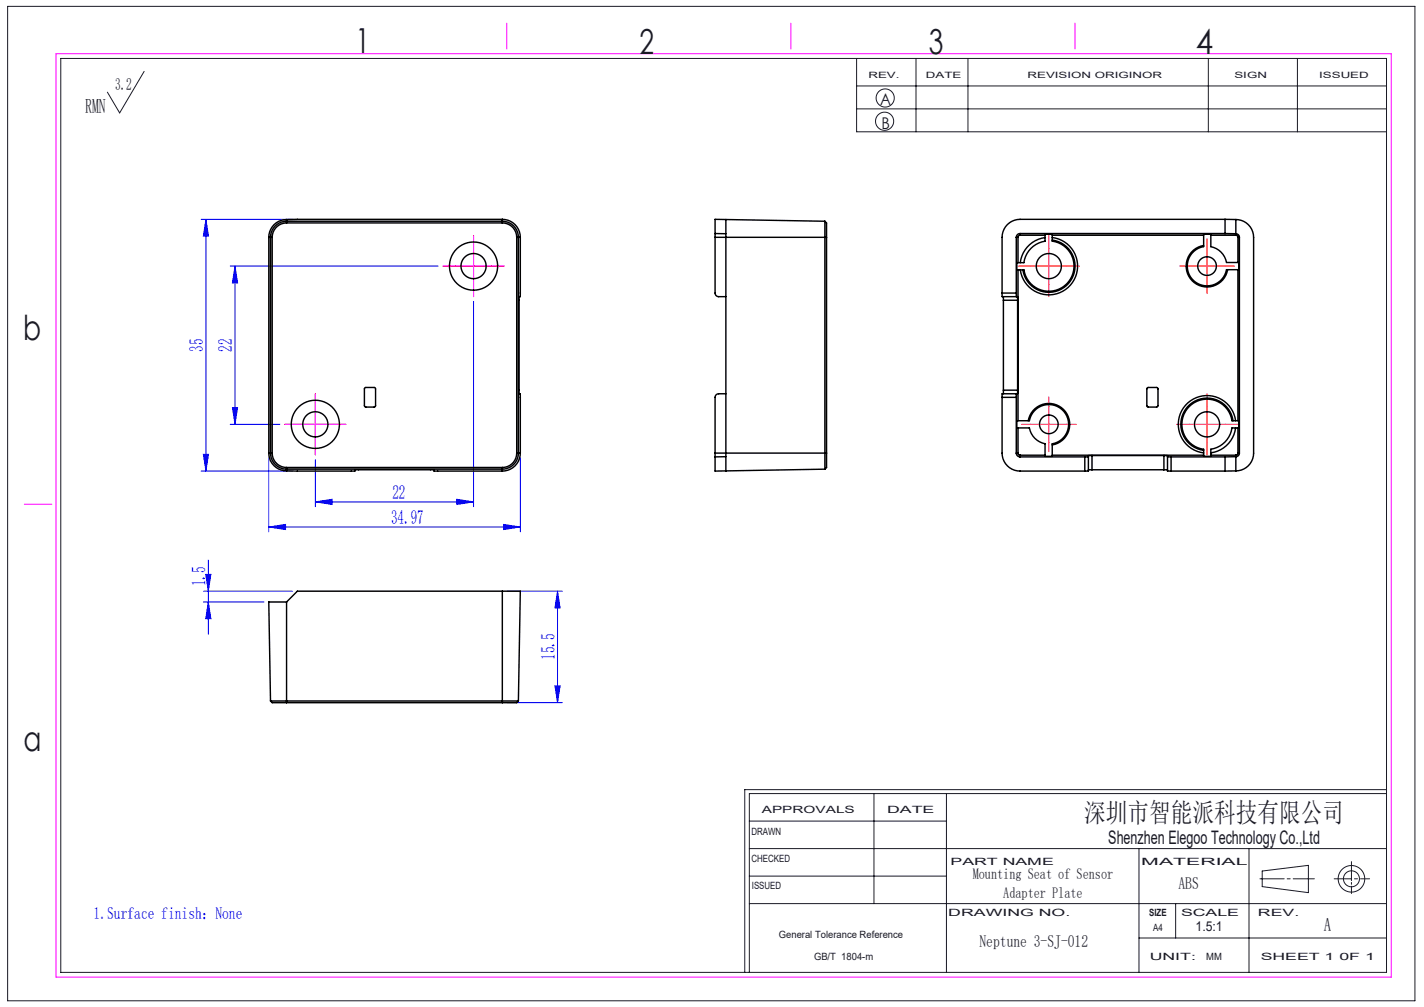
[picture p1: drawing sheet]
<svg xmlns="http://www.w3.org/2000/svg" width="297mm" height="210mm" viewBox="0 0 297 210" stroke-linecap="round" stroke-linejoin="round" font-family="sans-serif">
<g fill="none" stroke="#191924" stroke-width=".21">
<path d="M1.6 1.3h293.5v207.4h-293.5zM12.7 12.2h276.5v190.6h-276.5zM30.1 14.9l-5.1 8.6-2.6-4.3M178.7 12.2v15.3h110.5M178.7 17.9h110.5M191.1 12.2v15.3M201.9 12.2v15.3M252 12.2v15.3M270.6 12.2v15.3M178.7 22.7h110.5M156.3 177h132.9M156.3 171.2h41.1"/>
<path d="M182.3 165.5v22.9M197.4 165.5v37.3M237.6 177v25.8M260.5 177v25.8M281.9 179.7v4M289.2 165.5h-132.9v37.3M289.2 164.7h-133.9v38.1M156.3 188.4h132.9M156.3 182.7h41.1M237.6 195.6h51.6M245.2 188.4v7.2M262.8 183.3h5"/>
<path d="M263.3 181.6l9.6-1.1v5.7l-9.6-1.3zM268.5 183.3h.6M269.7 183.3h4.4M278.3 183.3h3.6M281.9 184v.4M281.9 184.8v1.5M282.5 183.3h.6M283.8 183.3h1.9"/>
<circle cx="184.5" cy="25.3" r="1.89"/>
<circle cx="184.6" cy="20.4" r="1.89"/>
<circle cx="281.9" cy="183.3" r="1.67"/>
<circle cx="281.9" cy="183.3" r="2.77"/>
</g>
<path d="M11.7 11.2h278.5v192.6h-278.5zM105.7 4.8v5.4M165 4.8v5.4M224.2 4.8v5.4M95 55.5h7.5M98.8 51.7v7.5M62 88.5h7.5M65.8 84.7v7.5M5.1 105.1h5.7" fill="none" stroke="#f0f" stroke-width=".21"/>
<g fill="none" stroke="#00f" stroke-width=".21">
<path d="M42 45.7h19M42.9 45.7v52.5M42.9 45.7l.6 3.5h-1.1zM48 55.5h43.4M49 55.5v33M49 55.5l.6 3.5h-1.1zM98.8 62.9v42.8M42 98.2h19M42.4 94.7h1.1l-.6 3.5zM48 88.5h10.4M48.5 85h1.1l-.6 3.5zM56.1 95.5v15.4"/>
<path d="M65.8 95.9v9.8M108.5 95.5v15.4M42.9 119.8h1.1l-.6 3.5zM43.4 116.8v15.5M56.1 109.9l3.5-.5v1zM56.1 109.9h52.4M65.8 104.7l3.5-.6v1.1zM65.8 104.7h33M95.3 104.1l3.5 .6-3.5 .5zM105 109.4l3.5 .5-3.5 .5zM42.4 123.3h18.6M42.4 125.5h12.7"/>
<path d="M43.4 125.5l.6 3.5h-1.1zM105.8 123.3h11.5M116.3 123.3v23.2M116.3 123.3l.5 3.5h-1.1zM105.8 146.5h11.5M115.7 143h1.1l-.5 3.5z"/>
</g>
<g fill="none" stroke="#f00" stroke-width=".21" stroke-dasharray="30.5 1.3 1.3 1.3">
<path d="M95 55.5h-2.6M98.8 51.7v-2.6M98.8 59.2v2.7M102.5 55.5h2.6M215 55.5h-2.6M218.8 51.7v-2.6M218.8 59.2v2.7M222.5 55.5h2.6M248 55.5h-1.9M251.8 51.7v-1.9M251.8 59.2v2M255.5 55.5h2"/>
<path d="M62 88.5h-2.6M65.8 84.7v-2.6M65.8 92.2v2.7M69.5 88.5h2.6M215 88.5h-1.9M218.8 84.7v-1.9M218.8 92.2v2M222.5 88.5h2M248 88.5h-2.6M251.8 84.7v-2.6M251.8 92.2v2.7M255.5 88.5h2.6"/>
</g>
<path d="M95 55.5h7.5M98.8 51.7v7.5M215 55.5h7.5M218.8 51.7v7.5M248 55.5h7.5M251.8 51.7v7.5M62 88.5h7.5M65.8 84.7v7.5M215 88.5h7.5M218.8 84.7v7.5M248 88.5h7.5M251.8 84.7v7.5" fill="none" stroke="#f00" stroke-width=".21"/>
<path d="M95 55.5h-2.6M98.8 51.7v-2.6M98.8 59.2v2.7M102.5 55.5h2.6M62 88.5h-2.6M65.8 84.7v-2.6M65.8 92.2v2.7M69.5 88.5h2.6" fill="none" stroke="#f0f" stroke-width=".21" stroke-dasharray="30.5 1.3 1.3 1.3"/>
<g fill="#00f">
<path d="M56.1 109.9l3.5-.5v1zM105 109.4l3.5 .5-3.5 .5zM65.8 104.7l3.5-.6v1.1zM95.3 104.1l3.5 .6-3.5 .5z"/>
<path d="M42.9 45.7l.6 3.5h-1.1zM42.4 94.7h1.1l-.6 3.5zM49 55.5l.6 3.5h-1.1zM48.5 85h1.1l-.6 3.5zM116.3 123.3l.5 3.5h-1.1zM115.7 143h1.1l-.5 3.5zM42.9 119.8h1.1l-.6 3.5zM43.4 125.5l.6 3.5h-1.1z"/>
</g>
<g fill="none" stroke="#000" stroke-width=".3">
<path d="M56.1 49.5h.7M56.1 49.5v45M56.8 49.5v45M57.4 47.1a3.3 3.3 0 0 1 2.4-1h45a3.4 3.4 0 0 1 3.3 3.4v45a3.4 3.4 0 0 1-3.3 3.3h-45a3.4 3.4 0 0 1-3.4-3.3v-45a3.3 3.3 0 0 1 1-2.4zM59.8 46.5a3 3 0 0 0-3 3M59.8 45.8a3.7 3.7 0 0 0-3.7 3.7M59.8 46.5h45M59.8 45.8v.7M104.8 46.5a3 3 0 0 1 3 3M104.8 45.7a3.8 3.8 0 0 1 3.7 3.8M104.8 45.7v.8M104.8 45.7l-45 .1"/>
<path d="M107.8 49.5h.7M107.8 49.5v45M108.5 49.5v11.8a.38 .38 0 0 1-.2 .6l-.1 19.6a.39 .39 0 0 0 .3 .6v12.4M149.1 48.7v.8M149.1 49.5v11.6a.75 .75 0 0 0 .8 .8h1.5M149.1 49.5h23.3M149.1 48.7h2.3M151.4 45.8v52.4M151.4 45.8l20.6 .3M151.4 45.8l-2.3-.1v3M172 46.1v51.7M172 46.1l.4 .4v3"/>
<path d="M172.4 49.5v45M212 49.5h.3M212 49.5v11.6M212.3 49.5v5.3M212.3 56.3v31.4M212.8 48.7a.79 .79 0 0 0-.8 .8M212.8 49.1l-.4 .1-.1 .3M212.8 48.7h42.7M212.8 48.7v.4M212.8 49.1h5.2M218 48.8h1.5v1.5a5.2 5.2 0 0 1 4.5 5.4 5.2 5.2 0 0 1-5 5 5.2 5.2 0 0 1-5.4-4.4h-1.5v-1.5h1.5a5.3 5.3 0 0 1 4.4-4.5zM218 49.5a6 6 0 0 0-5.2 5.3"/>
<path d="M219.5 50.1a5.5 5.5 0 0 1 4.7 5.6 5.5 5.5 0 0 1-5.2 5.3 5.5 5.5 0 0 1-5.7-4.7M219.5 49.5a6 6 0 0 1 5.2 6.2 6 6 0 0 1-5.7 5.8 6 6 0 0 1-6.2-5.2M219.5 49.1h31.5M251 48.8h1.5v2.6a4.1 4.1 0 0 1 3.3 3.3h2.6v1.5h-2.6a4.1 4.1 0 0 1-7 2.2 4.1 4.1 0 0 1 2.2-7zM251 51.2a4.4 4.4 0 0 0-2.3 7.4 4.4 4.4 0 0 0 7.3-2.4M252.5 49.1h5.3M255.5 45.7h-42.7a3.8 3.8 0 0 0-3.8 3.8v11.6M255.5 48.7h2.3a.75 .75 0 0 1 .7 .8M255.5 45.7v3M255.5 45.7l2.3 .1M257.8 45.8a3.7 3.7 0 0 1 3.7 3.7v45a3.7 3.7 0 0 1-3.7 3.7M257.8 49.1l.3 .1 .1 .3"/>
<path d="M257.8 45.8v3.3M258.2 49.5h.3M258.2 49.5v5.2M258.2 56.2v31.5M258.5 49.5v45M209 61.1v.8h3.2v.7M209 61.1h3M209.3 61.9v.7M209.3 62.6h2.9M209.3 62.6v18.8M212 61.1v.8M212.2 62.6v18.8"/>
<path d="M56.1 94.5a3.7 3.7 0 0 0 3.7 3.7M56.1 94.5h.7M56.8 94.5a3 3 0 0 0 3 3M59.8 98.2h14.2a.37 .37 0 0 1 .2-.3 .37 .37 0 0 1 .4 .1h15.3a.39 .39 0 0 1 .6 .2h14.3M59.8 97.5h45M59.8 97.5v.7M76.1 80.9l1.9-.1 .3 .2v3.6l-.2 .3h-1.8l-.3-.2zM104.8 97.5v.7M107.8 94.5a3 3 0 0 1-3 3M107.8 94.5h.7M108.5 94.5a3.8 3.8 0 0 1-3.7 3.7M149.1 94.5v.8"/>
<path d="M149.1 94.5h23.3M149.1 95.3v2.9l22.9-.4M151.4 82.1h-1.5a.75 .75 0 0 0-.8 .8v11.6M151.4 95.2l-2.3 .1M172.4 94.5v3l-.4 .3M209 82.9v11.6a3.8 3.8 0 0 0 3.8 3.7h13.5M209 82.9h3M209.3 81.4v.7M209.3 81.4h2.9M212 94.5a.79 .79 0 0 0 .8 .8M212 94.5h.3M212 82.9v11.6"/>
<path d="M212 82.1v.8M212.1 87.7h2.6a4.1 4.1 0 0 1 7-2.1 4.1 4.1 0 0 1-2.2 7v2.6h-1.5v-2.7a4.1 4.1 0 0 1-3.3-3.3h-2.6zM212.2 81.4v.7h-3.2v.8M212.3 94.5l.1 .3 .4 .1M212.3 89.2v5.3M212.8 95.3h13.5M212.8 94.9v.4M212.8 94.9h5.2M214.5 87.7a4.4 4.4 0 0 1 7.4-2.3 4.4 4.4 0 0 1-2.4 7.4M219.5 94.9h31.5M226.3 95.3v2.9M227 95.3h-.7"/>
<path d="M227.8 95h-.8v3.2h-.7M227.8 98h-.8M227.8 98h15M227.8 95h15M227.8 95v3M239.3 80.9l1.9-.1 .3 .2v3.6l-.2 .3h-1.8l-.3-.2zM242.8 95h.7v3.2h.8M242.8 98h.7M242.8 95v3M243.5 95.3h.8M244.3 98.2h11.2M244.3 95.3h11.2"/>
<path d="M244.3 95.3v2.9M248 84.8a5.3 5.3 0 0 1 5.4-1.3 5.3 5.3 0 0 1 3.5 4.2h1.5v1.5h-1.5a5.2 5.2 0 0 1-4.4 4.5v1.5h-1.5v-1.5a5.2 5.2 0 0 1-4.2-3.5 5.2 5.2 0 0 1 1.2-5.4zM252.5 94.9h5.3M255.5 95.3v2.9M257.2 87.7a5.5 5.5 0 0 0-5.7-4.7 5.5 5.5 0 0 0-5.2 5.3 5.5 5.5 0 0 0 4.7 5.6M257.7 89.2a6 6 0 0 1-5.2 5.2M257.7 87.7a6 6 0 0 0-6.2-5.2 6 6 0 0 0-5.7 5.8 6 6 0 0 0 5.2 6.1M257.8 94.9v3.3M257.8 98.2h-2.3M258.2 94.5l-.1 .3-.3 .1M258.2 94.5h.3M258.2 89.2v5.3"/>
<path d="M258.5 94.5a.75 .75 0 0 1-.7 .7l-2.3 .1M59.8 125.5h-3.7l.3 20.7M59.8 125.5v21M104.8 123.3h3.7l-.4 22.9M104.8 123.3v23.2M104.8 123.3h-42.8l-2.2 2.2M56.4 146.2h51.7M56.4 146.2l.4 .3h3M59.8 146.5h45M108.1 146.2l-.3 .3h-3"/>
<circle cx="98.8" cy="55.5" r="2.63"/>
<circle cx="98.8" cy="55.5" r="5"/>
<circle cx="218.8" cy="55.5" r="2.63"/>
<circle cx="251.8" cy="55.5" r="1.95"/>
<circle cx="65.8" cy="88.5" r="5"/>
<circle cx="65.8" cy="88.5" r="2.62"/>
<circle cx="218.8" cy="88.5" r="1.95"/>
<circle cx="251.8" cy="88.5" r="2.63"/>
</g>
<g font-size="7.2" fill="#191924">
<text x="74.1" y="11">1</text>
<text x="133.4" y="11.2">2</text>
<text x="193.7" y="11.3">3</text>
<text x="249.4" y="11.3">4</text>
<text x="4.8" y="70.9">b</text>
<text x="4.9" y="156.5">a</text>
</g>
<text font-size="5.6" fill="#191924" x="226.2" y="171.5">深圳市智能派科技有限公司</text>
<text font-size="4.2" fill="#191924" x="17.8" y="23.5">RMN</text>
<g font-size="4.1" fill="#00f">
<text x="42.4" y="73.4" transform="rotate(-90 42.4 73.4)">35</text>
<text x="48.4" y="73.4" transform="rotate(-90 48.4 73.4)">22</text>
<text x="81.8" y="104.1">22</text>
<text x="81.6" y="109.3">34.97</text>
<text x="42.9" y="122.2" transform="rotate(-90 42.9 122.2)">1.5</text>
<text x="115.7" y="137.6" transform="rotate(-90 115.7 137.6)">15.5</text>
</g>
<g font-size="3.9" fill="#191924">
<text x="231.2" y="176">Shenzhen Elegoo Technology Co.,Ltd</text>
<text x="276.1" y="194.2">A</text>
</g>
<g font-size="3.5" fill="#191924">
<text x="24" y="18.7">3.2</text>
<text x="245.8" y="185.4">ABS</text>
<text x="204.3" y="197.4">Neptune 3-SJ-012</text>
</g>
<text font-size="3.5" fill="#00f" x="19.5" y="191.6">1.Surface finish：None</text>
<g font-size="3.4" fill="#191924">
<text x="183.6" y="22">A</text>
<text x="183.8" y="27">B</text>
</g>
<g font-size="3.2" fill="#191924">
<text x="202.9" y="183.4">Mounting Seat of Sensor</text>
<text x="209.2" y="187.3">Adapter Plate</text>
</g>
<text font-size="2.8" fill="#191924" x="249.4" y="194.2">1.5:1</text>
<g font-size="2.1" fill="#191924">
<text x="158.9" y="169.5">APPROVALS</text>
<text x="185" y="169.5">DATE</text>
<text x="156.7" y="174.2">DRAWN</text>
<text x="156.7" y="179.7">CHECKED</text>
<text x="156.8" y="185.4">ISSUED</text>
<text x="198.2" y="180.4">PART NAME</text>
<text x="238" y="180.4">MATERIAL</text>
<text x="197.8" y="191">DRAWING NO.</text>
<text x="239.7" y="191">SIZE</text>
<text x="246.3" y="191">SCALE</text>
<text x="262.4" y="191">REV.</text>
<text x="162.4" y="195.6">General Tolerance Reference</text>
<text x="240.5" y="194.1">A4</text>
<text x="169.8" y="200.2">GB/T 1804-m</text>
<text x="239.8" y="200.2">UNIT:</text>
<text x="251.6" y="200.2">MM</text>
<text x="262.9" y="200.2">SHEET 1 0F 1</text>
</g>
<g font-size="1.8" fill="#191924">
<text x="181.1" y="16.3">REV.</text>
<text x="193.1" y="16.3">DATE</text>
<text x="214.3" y="16.3">REVISION ORIGINOR</text>
<text x="257.5" y="16.3">SIGN</text>
<text x="275.1" y="16.3">ISSUED</text>
</g>
</svg>
